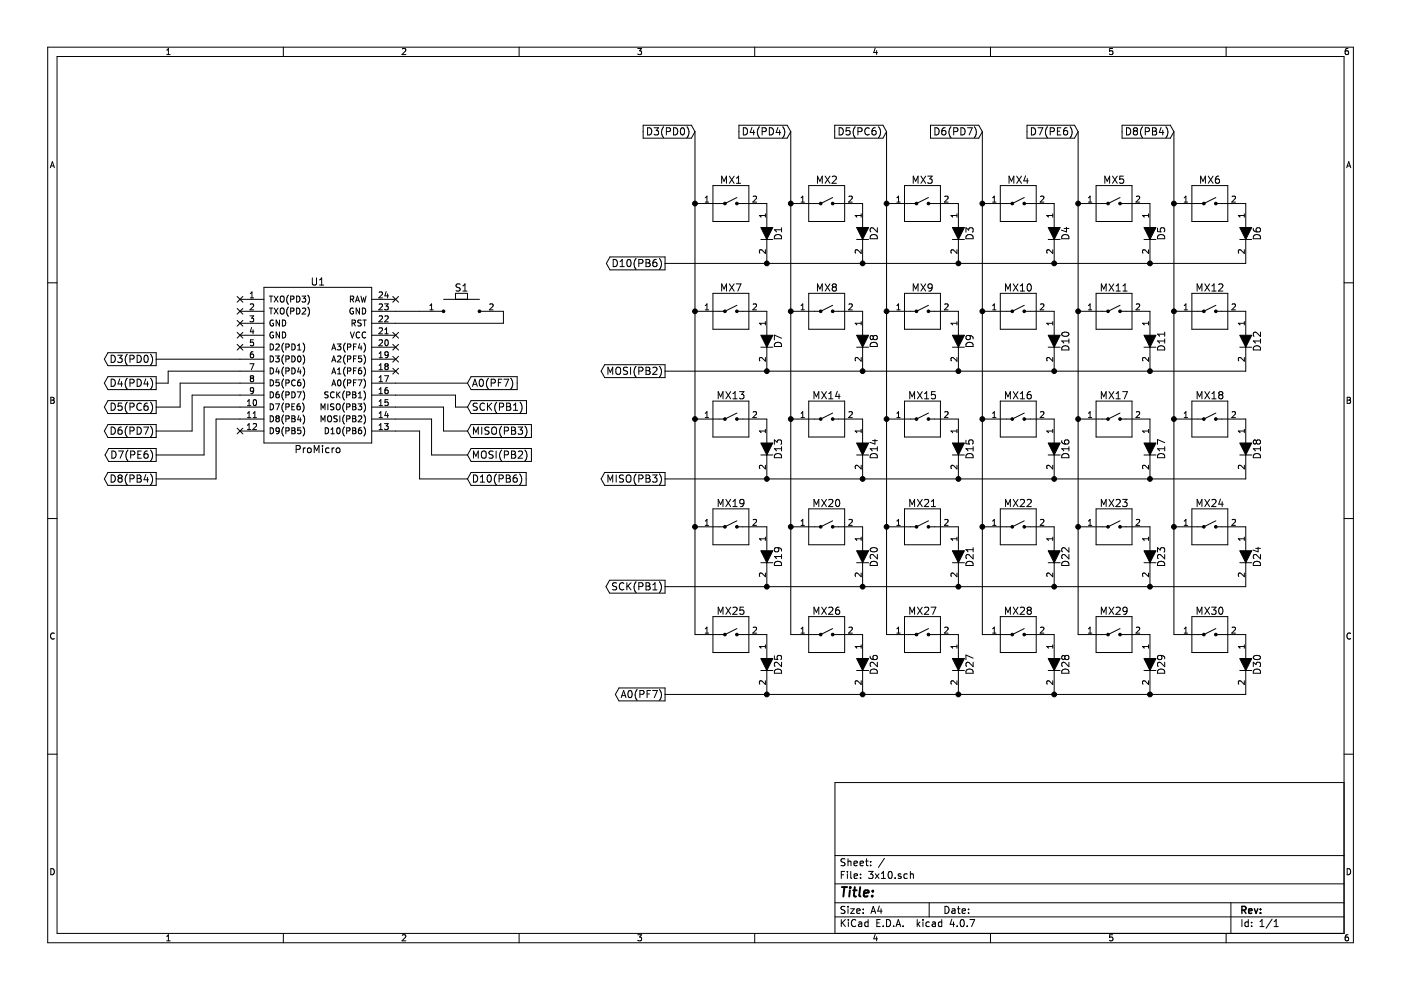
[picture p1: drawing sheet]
EESchema Schematic File Version 2
LIBS:3x10-rescue
LIBS:power
LIBS:device
LIBS:transistors
LIBS:conn
LIBS:linear
LIBS:regul
LIBS:74xx
LIBS:cmos4000
LIBS:adc-dac
LIBS:memory
LIBS:xilinx
LIBS:microcontrollers
LIBS:dsp
LIBS:microchip
LIBS:analog_switches
LIBS:motorola
LIBS:texas
LIBS:intel
LIBS:audio
LIBS:interface
LIBS:digital-audio
LIBS:philips
LIBS:display
LIBS:cypress
LIBS:siliconi
LIBS:opto
LIBS:atmel
LIBS:contrib
LIBS:valves
LIBS:3x10
LIBS:3x10-cache
EELAYER 25 0
EELAYER END
$Descr A4 11693 8268
encoding utf-8
Sheet 1 1
Title ""
Date ""
Rev ""
Comp ""
Comment1 ""
Comment2 ""
Comment3 ""
Comment4 ""
$EndDescr
$Comp
L ProMicro U1
U 1 1
P 2650 3050
F 0 "U1" H 2650 3750 60  0000 C CNN
F 1 "ProMicro" H 2650 2350 60  0000 C CNN
F 2 "footprint:promicro" H 2400 3200 60  0001 C CNN
F 3 "" H 2400 3200 60  0001 C CNN
	1    2650 3050
	1    0    0    -1  
$EndComp
$Comp
L keyswitch MX1
U 1 1
P 6100 1700
F 0 "MX1" H 6100 1900 60  0000 C CNN
F 1 "keyswitch" H 6100 1500 60  0001 C CNN
F 2 "footprint:keyswitch" H 6100 1700 60  0001 C CNN
F 3 "" H 6100 1700 60  0001 C CNN
	1    6100 1700
	1    0    0    -1  
$EndComp
$Comp
L diode D1
U 1 1
P 6400 1950
F 0 "D1" H 6400 2050 60  0000 C CNN
F 1 "diode" H 6400 1850 60  0001 C CNN
F 2 "footprint:diode" H 6400 1950 60  0001 C CNN
F 3 "" H 6400 1950 60  0001 C CNN
	1    6400 1950
	0    1    1    0   
$EndComp
$Comp
L tactswitch S1
U 1 1
P 3850 2600
F 0 "S1" H 3850 2800 60  0000 C CNN
F 1 "tactswitch" H 3850 2500 60  0001 C CNN
F 2 "footprint:tactswitch" H 3850 2600 60  0001 C CNN
F 3 "" H 3850 2600 60  0001 C CNN
	1    3850 2600
	1    0    0    -1  
$EndComp
$Comp
L keyswitch MX2
U 1 1
P 6900 1700
F 0 "MX2" H 6900 1900 60  0000 C CNN
F 1 "keyswitch" H 6900 1500 60  0001 C CNN
F 2 "footprint:keyswitch" H 6900 1700 60  0001 C CNN
F 3 "" H 6900 1700 60  0001 C CNN
	1    6900 1700
	1    0    0    -1  
$EndComp
$Comp
L keyswitch MX3
U 1 1
P 7700 1700
F 0 "MX3" H 7700 1900 60  0000 C CNN
F 1 "keyswitch" H 7700 1500 60  0001 C CNN
F 2 "footprint:keyswitch" H 7700 1700 60  0001 C CNN
F 3 "" H 7700 1700 60  0001 C CNN
	1    7700 1700
	1    0    0    -1  
$EndComp
$Comp
L keyswitch MX4
U 1 1
P 8500 1700
F 0 "MX4" H 8500 1900 60  0000 C CNN
F 1 "keyswitch" H 8500 1500 60  0001 C CNN
F 2 "footprint:keyswitch" H 8500 1700 60  0001 C CNN
F 3 "" H 8500 1700 60  0001 C CNN
	1    8500 1700
	1    0    0    -1  
$EndComp
$Comp
L keyswitch MX5
U 1 1
P 9300 1700
F 0 "MX5" H 9300 1900 60  0000 C CNN
F 1 "keyswitch" H 9300 1500 60  0001 C CNN
F 2 "footprint:keyswitch" H 9300 1700 60  0001 C CNN
F 3 "" H 9300 1700 60  0001 C CNN
	1    9300 1700
	1    0    0    -1  
$EndComp
$Comp
L keyswitch MX6
U 1 1
P 10100 1700
F 0 "MX6" H 10100 1900 60  0000 C CNN
F 1 "keyswitch" H 10100 1500 60  0001 C CNN
F 2 "footprint:keyswitch" H 10100 1700 60  0001 C CNN
F 3 "" H 10100 1700 60  0001 C CNN
	1    10100 1700
	1    0    0    -1  
$EndComp
$Comp
L diode D2
U 1 1
P 7200 1950
F 0 "D2" H 7200 2050 60  0000 C CNN
F 1 "diode" H 7200 1850 60  0001 C CNN
F 2 "footprint:diode" H 7200 1950 60  0001 C CNN
F 3 "" H 7200 1950 60  0001 C CNN
	1    7200 1950
	0    1    1    0   
$EndComp
$Comp
L diode D3
U 1 1
P 8000 1950
F 0 "D3" H 8000 2050 60  0000 C CNN
F 1 "diode" H 8000 1850 60  0001 C CNN
F 2 "footprint:diode" H 8000 1950 60  0001 C CNN
F 3 "" H 8000 1950 60  0001 C CNN
	1    8000 1950
	0    1    1    0   
$EndComp
$Comp
L diode D4
U 1 1
P 8800 1950
F 0 "D4" H 8800 2050 60  0000 C CNN
F 1 "diode" H 8800 1850 60  0001 C CNN
F 2 "footprint:diode" H 8800 1950 60  0001 C CNN
F 3 "" H 8800 1950 60  0001 C CNN
	1    8800 1950
	0    1    1    0   
$EndComp
$Comp
L diode D5
U 1 1
P 9600 1950
F 0 "D5" H 9600 2050 60  0000 C CNN
F 1 "diode" H 9600 1850 60  0001 C CNN
F 2 "footprint:diode" H 9600 1950 60  0001 C CNN
F 3 "" H 9600 1950 60  0001 C CNN
	1    9600 1950
	0    1    1    0   
$EndComp
$Comp
L diode D6
U 1 1
P 10400 1950
F 0 "D6" H 10400 2050 60  0000 C CNN
F 1 "diode" H 10400 1850 60  0001 C CNN
F 2 "footprint:diode" H 10400 1950 60  0001 C CNN
F 3 "" H 10400 1950 60  0001 C CNN
	1    10400 1950
	0    1    1    0   
$EndComp
NoConn ~ 2000 2500
NoConn ~ 2000 2600
NoConn ~ 2000 2900
NoConn ~ 2000 3600
NoConn ~ 3300 2500
NoConn ~ 3300 2800
NoConn ~ 3300 2900
NoConn ~ 3300 3000
$Comp
L keyswitch MX7
U 1 1
P 6100 2600
F 0 "MX7" H 6100 2800 60  0000 C CNN
F 1 "keyswitch" H 6100 2400 60  0001 C CNN
F 2 "footprint:keyswitch" H 6100 2600 60  0001 C CNN
F 3 "" H 6100 2600 60  0001 C CNN
	1    6100 2600
	1    0    0    -1  
$EndComp
$Comp
L keyswitch MX13
U 1 1
P 6100 3500
F 0 "MX13" H 6100 3700 60  0000 C CNN
F 1 "keyswitch" H 6100 3300 60  0001 C CNN
F 2 "footprint:keyswitch" H 6100 3500 60  0001 C CNN
F 3 "" H 6100 3500 60  0001 C CNN
	1    6100 3500
	1    0    0    -1  
$EndComp
$Comp
L keyswitch MX19
U 1 1
P 6100 4400
F 0 "MX19" H 6100 4600 60  0000 C CNN
F 1 "keyswitch" H 6100 4200 60  0001 C CNN
F 2 "footprint:keyswitch" H 6100 4400 60  0001 C CNN
F 3 "" H 6100 4400 60  0001 C CNN
	1    6100 4400
	1    0    0    -1  
$EndComp
$Comp
L keyswitch MX25
U 1 1
P 6100 5300
F 0 "MX25" H 6100 5500 60  0000 C CNN
F 1 "keyswitch" H 6100 5100 60  0001 C CNN
F 2 "footprint:keyswitch" H 6100 5300 60  0001 C CNN
F 3 "" H 6100 5300 60  0001 C CNN
	1    6100 5300
	1    0    0    -1  
$EndComp
$Comp
L keyswitch MX8
U 1 1
P 6900 2600
F 0 "MX8" H 6900 2800 60  0000 C CNN
F 1 "keyswitch" H 6900 2400 60  0001 C CNN
F 2 "footprint:keyswitch" H 6900 2600 60  0001 C CNN
F 3 "" H 6900 2600 60  0001 C CNN
	1    6900 2600
	1    0    0    -1  
$EndComp
$Comp
L keyswitch MX9
U 1 1
P 7700 2600
F 0 "MX9" H 7700 2800 60  0000 C CNN
F 1 "keyswitch" H 7700 2400 60  0001 C CNN
F 2 "footprint:keyswitch" H 7700 2600 60  0001 C CNN
F 3 "" H 7700 2600 60  0001 C CNN
	1    7700 2600
	1    0    0    -1  
$EndComp
$Comp
L keyswitch MX11
U 1 1
P 9300 2600
F 0 "MX11" H 9300 2800 60  0000 C CNN
F 1 "keyswitch" H 9300 2400 60  0001 C CNN
F 2 "footprint:keyswitch" H 9300 2600 60  0001 C CNN
F 3 "" H 9300 2600 60  0001 C CNN
	1    9300 2600
	1    0    0    -1  
$EndComp
$Comp
L keyswitch MX12
U 1 1
P 10100 2600
F 0 "MX12" H 10100 2800 60  0000 C CNN
F 1 "keyswitch" H 10100 2400 60  0001 C CNN
F 2 "footprint:keyswitch" H 10100 2600 60  0001 C CNN
F 3 "" H 10100 2600 60  0001 C CNN
	1    10100 2600
	1    0    0    -1  
$EndComp
$Comp
L keyswitch MX14
U 1 1
P 6900 3500
F 0 "MX14" H 6900 3700 60  0000 C CNN
F 1 "keyswitch" H 6900 3300 60  0001 C CNN
F 2 "footprint:keyswitch" H 6900 3500 60  0001 C CNN
F 3 "" H 6900 3500 60  0001 C CNN
	1    6900 3500
	1    0    0    -1  
$EndComp
$Comp
L keyswitch MX15
U 1 1
P 7700 3500
F 0 "MX15" H 7700 3700 60  0000 C CNN
F 1 "keyswitch" H 7700 3300 60  0001 C CNN
F 2 "footprint:keyswitch" H 7700 3500 60  0001 C CNN
F 3 "" H 7700 3500 60  0001 C CNN
	1    7700 3500
	1    0    0    -1  
$EndComp
$Comp
L keyswitch MX17
U 1 1
P 9300 3500
F 0 "MX17" H 9300 3700 60  0000 C CNN
F 1 "keyswitch" H 9300 3300 60  0001 C CNN
F 2 "footprint:keyswitch" H 9300 3500 60  0001 C CNN
F 3 "" H 9300 3500 60  0001 C CNN
	1    9300 3500
	1    0    0    -1  
$EndComp
$Comp
L keyswitch MX18
U 1 1
P 10100 3500
F 0 "MX18" H 10100 3700 60  0000 C CNN
F 1 "keyswitch" H 10100 3300 60  0001 C CNN
F 2 "footprint:keyswitch" H 10100 3500 60  0001 C CNN
F 3 "" H 10100 3500 60  0001 C CNN
	1    10100 3500
	1    0    0    -1  
$EndComp
$Comp
L keyswitch MX20
U 1 1
P 6900 4400
F 0 "MX20" H 6900 4600 60  0000 C CNN
F 1 "keyswitch" H 6900 4200 60  0001 C CNN
F 2 "footprint:keyswitch" H 6900 4400 60  0001 C CNN
F 3 "" H 6900 4400 60  0001 C CNN
	1    6900 4400
	1    0    0    -1  
$EndComp
$Comp
L keyswitch MX21
U 1 1
P 7700 4400
F 0 "MX21" H 7700 4600 60  0000 C CNN
F 1 "keyswitch" H 7700 4200 60  0001 C CNN
F 2 "footprint:keyswitch" H 7700 4400 60  0001 C CNN
F 3 "" H 7700 4400 60  0001 C CNN
	1    7700 4400
	1    0    0    -1  
$EndComp
$Comp
L keyswitch MX22
U 1 1
P 8500 4400
F 0 "MX22" H 8500 4600 60  0000 C CNN
F 1 "keyswitch" H 8500 4200 60  0001 C CNN
F 2 "footprint:keyswitch" H 8500 4400 60  0001 C CNN
F 3 "" H 8500 4400 60  0001 C CNN
	1    8500 4400
	1    0    0    -1  
$EndComp
$Comp
L keyswitch MX23
U 1 1
P 9300 4400
F 0 "MX23" H 9300 4600 60  0000 C CNN
F 1 "keyswitch" H 9300 4200 60  0001 C CNN
F 2 "footprint:keyswitch" H 9300 4400 60  0001 C CNN
F 3 "" H 9300 4400 60  0001 C CNN
	1    9300 4400
	1    0    0    -1  
$EndComp
$Comp
L keyswitch MX24
U 1 1
P 10100 4400
F 0 "MX24" H 10100 4600 60  0000 C CNN
F 1 "keyswitch" H 10100 4200 60  0001 C CNN
F 2 "footprint:keyswitch" H 10100 4400 60  0001 C CNN
F 3 "" H 10100 4400 60  0001 C CNN
	1    10100 4400
	1    0    0    -1  
$EndComp
$Comp
L keyswitch MX26
U 1 1
P 6900 5300
F 0 "MX26" H 6900 5500 60  0000 C CNN
F 1 "keyswitch" H 6900 5100 60  0001 C CNN
F 2 "footprint:keyswitch" H 6900 5300 60  0001 C CNN
F 3 "" H 6900 5300 60  0001 C CNN
	1    6900 5300
	1    0    0    -1  
$EndComp
$Comp
L keyswitch MX27
U 1 1
P 7700 5300
F 0 "MX27" H 7700 5500 60  0000 C CNN
F 1 "keyswitch" H 7700 5100 60  0001 C CNN
F 2 "footprint:keyswitch" H 7700 5300 60  0001 C CNN
F 3 "" H 7700 5300 60  0001 C CNN
	1    7700 5300
	1    0    0    -1  
$EndComp
$Comp
L keyswitch MX28
U 1 1
P 8500 5300
F 0 "MX28" H 8500 5500 60  0000 C CNN
F 1 "keyswitch" H 8500 5100 60  0001 C CNN
F 2 "footprint:keyswitch" H 8500 5300 60  0001 C CNN
F 3 "" H 8500 5300 60  0001 C CNN
	1    8500 5300
	1    0    0    -1  
$EndComp
$Comp
L keyswitch MX29
U 1 1
P 9300 5300
F 0 "MX29" H 9300 5500 60  0000 C CNN
F 1 "keyswitch" H 9300 5100 60  0001 C CNN
F 2 "footprint:keyswitch" H 9300 5300 60  0001 C CNN
F 3 "" H 9300 5300 60  0001 C CNN
	1    9300 5300
	1    0    0    -1  
$EndComp
$Comp
L keyswitch MX30
U 1 1
P 10100 5300
F 0 "MX30" H 10100 5500 60  0000 C CNN
F 1 "keyswitch" H 10100 5100 60  0001 C CNN
F 2 "footprint:keyswitch" H 10100 5300 60  0001 C CNN
F 3 "" H 10100 5300 60  0001 C CNN
	1    10100 5300
	1    0    0    -1  
$EndComp
$Comp
L diode D7
U 1 1
P 6400 2850
F 0 "D7" H 6400 2950 60  0000 C CNN
F 1 "diode" H 6400 2750 60  0001 C CNN
F 2 "footprint:diode" H 6400 2850 60  0001 C CNN
F 3 "" H 6400 2850 60  0001 C CNN
	1    6400 2850
	0    1    1    0   
$EndComp
$Comp
L diode D13
U 1 1
P 6400 3750
F 0 "D13" H 6400 3850 60  0000 C CNN
F 1 "diode" H 6400 3650 60  0001 C CNN
F 2 "footprint:diode" H 6400 3750 60  0001 C CNN
F 3 "" H 6400 3750 60  0001 C CNN
	1    6400 3750
	0    1    1    0   
$EndComp
$Comp
L diode D19
U 1 1
P 6400 4650
F 0 "D19" H 6400 4750 60  0000 C CNN
F 1 "diode" H 6400 4550 60  0001 C CNN
F 2 "footprint:diode" H 6400 4650 60  0001 C CNN
F 3 "" H 6400 4650 60  0001 C CNN
	1    6400 4650
	0    1    1    0   
$EndComp
$Comp
L diode D25
U 1 1
P 6400 5550
F 0 "D25" H 6400 5650 60  0000 C CNN
F 1 "diode" H 6400 5450 60  0001 C CNN
F 2 "footprint:diode" H 6400 5550 60  0001 C CNN
F 3 "" H 6400 5550 60  0001 C CNN
	1    6400 5550
	0    1    1    0   
$EndComp
$Comp
L diode D8
U 1 1
P 7200 2850
F 0 "D8" H 7200 2950 60  0000 C CNN
F 1 "diode" H 7200 2750 60  0001 C CNN
F 2 "footprint:diode" H 7200 2850 60  0001 C CNN
F 3 "" H 7200 2850 60  0001 C CNN
	1    7200 2850
	0    1    1    0   
$EndComp
$Comp
L diode D14
U 1 1
P 7200 3750
F 0 "D14" H 7200 3850 60  0000 C CNN
F 1 "diode" H 7200 3650 60  0001 C CNN
F 2 "footprint:diode" H 7200 3750 60  0001 C CNN
F 3 "" H 7200 3750 60  0001 C CNN
	1    7200 3750
	0    1    1    0   
$EndComp
$Comp
L diode D20
U 1 1
P 7200 4650
F 0 "D20" H 7200 4750 60  0000 C CNN
F 1 "diode" H 7200 4550 60  0001 C CNN
F 2 "footprint:diode" H 7200 4650 60  0001 C CNN
F 3 "" H 7200 4650 60  0001 C CNN
	1    7200 4650
	0    1    1    0   
$EndComp
$Comp
L diode D26
U 1 1
P 7200 5550
F 0 "D26" H 7200 5650 60  0000 C CNN
F 1 "diode" H 7200 5450 60  0001 C CNN
F 2 "footprint:diode" H 7200 5550 60  0001 C CNN
F 3 "" H 7200 5550 60  0001 C CNN
	1    7200 5550
	0    1    1    0   
$EndComp
$Comp
L diode D9
U 1 1
P 8000 2850
F 0 "D9" H 8000 2950 60  0000 C CNN
F 1 "diode" H 8000 2750 60  0001 C CNN
F 2 "footprint:diode" H 8000 2850 60  0001 C CNN
F 3 "" H 8000 2850 60  0001 C CNN
	1    8000 2850
	0    1    1    0   
$EndComp
$Comp
L diode D15
U 1 1
P 8000 3750
F 0 "D15" H 8000 3850 60  0000 C CNN
F 1 "diode" H 8000 3650 60  0001 C CNN
F 2 "footprint:diode" H 8000 3750 60  0001 C CNN
F 3 "" H 8000 3750 60  0001 C CNN
	1    8000 3750
	0    1    1    0   
$EndComp
$Comp
L diode D21
U 1 1
P 8000 4650
F 0 "D21" H 8000 4750 60  0000 C CNN
F 1 "diode" H 8000 4550 60  0001 C CNN
F 2 "footprint:diode" H 8000 4650 60  0001 C CNN
F 3 "" H 8000 4650 60  0001 C CNN
	1    8000 4650
	0    1    1    0   
$EndComp
$Comp
L diode D27
U 1 1
P 8000 5550
F 0 "D27" H 8000 5650 60  0000 C CNN
F 1 "diode" H 8000 5450 60  0001 C CNN
F 2 "footprint:diode" H 8000 5550 60  0001 C CNN
F 3 "" H 8000 5550 60  0001 C CNN
	1    8000 5550
	0    1    1    0   
$EndComp
$Comp
L diode D10
U 1 1
P 8800 2850
F 0 "D10" H 8800 2950 60  0000 C CNN
F 1 "diode" H 8800 2750 60  0001 C CNN
F 2 "footprint:diode" H 8800 2850 60  0001 C CNN
F 3 "" H 8800 2850 60  0001 C CNN
	1    8800 2850
	0    1    1    0   
$EndComp
$Comp
L diode D16
U 1 1
P 8800 3750
F 0 "D16" H 8800 3850 60  0000 C CNN
F 1 "diode" H 8800 3650 60  0001 C CNN
F 2 "footprint:diode" H 8800 3750 60  0001 C CNN
F 3 "" H 8800 3750 60  0001 C CNN
	1    8800 3750
	0    1    1    0   
$EndComp
$Comp
L diode D22
U 1 1
P 8800 4650
F 0 "D22" H 8800 4750 60  0000 C CNN
F 1 "diode" H 8800 4550 60  0001 C CNN
F 2 "footprint:diode" H 8800 4650 60  0001 C CNN
F 3 "" H 8800 4650 60  0001 C CNN
	1    8800 4650
	0    1    1    0   
$EndComp
$Comp
L diode D28
U 1 1
P 8800 5550
F 0 "D28" H 8800 5650 60  0000 C CNN
F 1 "diode" H 8800 5450 60  0001 C CNN
F 2 "footprint:diode" H 8800 5550 60  0001 C CNN
F 3 "" H 8800 5550 60  0001 C CNN
	1    8800 5550
	0    1    1    0   
$EndComp
$Comp
L diode D11
U 1 1
P 9600 2850
F 0 "D11" H 9600 2950 60  0000 C CNN
F 1 "diode" H 9600 2750 60  0001 C CNN
F 2 "footprint:diode" H 9600 2850 60  0001 C CNN
F 3 "" H 9600 2850 60  0001 C CNN
	1    9600 2850
	0    1    1    0   
$EndComp
$Comp
L diode D17
U 1 1
P 9600 3750
F 0 "D17" H 9600 3850 60  0000 C CNN
F 1 "diode" H 9600 3650 60  0001 C CNN
F 2 "footprint:diode" H 9600 3750 60  0001 C CNN
F 3 "" H 9600 3750 60  0001 C CNN
	1    9600 3750
	0    1    1    0   
$EndComp
$Comp
L diode D23
U 1 1
P 9600 4650
F 0 "D23" H 9600 4750 60  0000 C CNN
F 1 "diode" H 9600 4550 60  0001 C CNN
F 2 "footprint:diode" H 9600 4650 60  0001 C CNN
F 3 "" H 9600 4650 60  0001 C CNN
	1    9600 4650
	0    1    1    0   
$EndComp
$Comp
L diode D29
U 1 1
P 9600 5550
F 0 "D29" H 9600 5650 60  0000 C CNN
F 1 "diode" H 9600 5450 60  0001 C CNN
F 2 "footprint:diode" H 9600 5550 60  0001 C CNN
F 3 "" H 9600 5550 60  0001 C CNN
	1    9600 5550
	0    1    1    0   
$EndComp
$Comp
L diode D12
U 1 1
P 10400 2850
F 0 "D12" H 10400 2950 60  0000 C CNN
F 1 "diode" H 10400 2750 60  0001 C CNN
F 2 "footprint:diode" H 10400 2850 60  0001 C CNN
F 3 "" H 10400 2850 60  0001 C CNN
	1    10400 2850
	0    1    1    0   
$EndComp
$Comp
L diode D18
U 1 1
P 10400 3750
F 0 "D18" H 10400 3850 60  0000 C CNN
F 1 "diode" H 10400 3650 60  0001 C CNN
F 2 "footprint:diode" H 10400 3750 60  0001 C CNN
F 3 "" H 10400 3750 60  0001 C CNN
	1    10400 3750
	0    1    1    0   
$EndComp
$Comp
L diode D24
U 1 1
P 10400 4650
F 0 "D24" H 10400 4750 60  0000 C CNN
F 1 "diode" H 10400 4550 60  0001 C CNN
F 2 "footprint:diode" H 10400 4650 60  0001 C CNN
F 3 "" H 10400 4650 60  0001 C CNN
	1    10400 4650
	0    1    1    0   
$EndComp
$Comp
L diode D30
U 1 1
P 10400 5550
F 0 "D30" H 10400 5650 60  0000 C CNN
F 1 "diode" H 10400 5450 60  0001 C CNN
F 2 "footprint:diode" H 10400 5550 60  0001 C CNN
F 3 "" H 10400 5550 60  0001 C CNN
	1    10400 5550
	0    1    1    0   
$EndComp
NoConn ~ 3300 3100
Text GLabel 5800 1100 0    60   Input ~ 0
D3(PD0)
Text GLabel 6600 1100 0    60   Input ~ 0
D4(PD4)
Text GLabel 7400 1100 0    60   Input ~ 0
D5(PC6)
Text GLabel 8200 1100 0    60   Input ~ 0
D6(PD7)
Text GLabel 9800 1100 0    60   Input ~ 0
D8(PB4)
Text GLabel 9000 1100 0    60   Input ~ 0
D7(PE6)
Text GLabel 1300 4000 0    60   Output ~ 0
D8(PB4)
Text GLabel 1300 3800 0    60   Output ~ 0
D7(PE6)
Text GLabel 1300 3600 0    60   Output ~ 0
D6(PD7)
Text GLabel 1300 3400 0    60   Output ~ 0
D5(PC6)
Text GLabel 1300 3200 0    60   Output ~ 0
D4(PD4)
Text GLabel 1300 3000 0    60   Output ~ 0
D3(PD0)
Text GLabel 5550 2200 0    60   Output ~ 0
D10(PB6)
Text GLabel 5550 3100 0    60   Output ~ 0
MOSI(PB2)
Text GLabel 5550 4000 0    60   Output ~ 0
MISO(PB3)
Text GLabel 5550 5800 0    60   Output ~ 0
A0(PF7)
Text GLabel 5550 4900 0    60   Output ~ 0
SCK(PB1)
Text GLabel 3900 3200 2    60   Input ~ 0
A0(PF7)
Text GLabel 3900 3400 2    60   Input ~ 0
SCK(PB1)
Text GLabel 3900 3600 2    60   Input ~ 0
MISO(PB3)
Text GLabel 3900 3800 2    60   Input ~ 0
MOSI(PB2)
Text GLabel 3900 4000 2    60   Input ~ 0
D10(PB6)
$Comp
L keyswitch MX10
U 1 1
P 8500 2600
F 0 "MX10" H 8500 2800 60  0000 C CNN
F 1 "keyswitch" H 8500 2400 60  0001 C CNN
F 2 "footprint:keyswitch" H 8500 2600 60  0001 C CNN
F 3 "" H 8500 2600 60  0001 C CNN
	1    8500 2600
	1    0    0    -1  
$EndComp
$Comp
L keyswitch MX16
U 1 1
P 8500 3500
F 0 "MX16" H 8500 3700 60  0000 C CNN
F 1 "keyswitch" H 8500 3300 60  0001 C CNN
F 2 "footprint:keyswitch" H 8500 3500 60  0001 C CNN
F 3 "" H 8500 3500 60  0001 C CNN
	1    8500 3500
	1    0    0    -1  
$EndComp
Connection ~ 6400 3100
Connection ~ 7200 3100
Connection ~ 8000 3100
Connection ~ 9600 3100
Connection ~ 6400 4000
Connection ~ 7200 4000
Connection ~ 8000 4000
Connection ~ 9600 4000
Connection ~ 6400 4900
Connection ~ 7200 4900
Connection ~ 8000 4900
Connection ~ 9600 4900
Connection ~ 6400 5800
Connection ~ 7200 5800
Connection ~ 8000 5800
Connection ~ 9600 5800
Connection ~ 5800 1700
Connection ~ 5800 2600
Connection ~ 5800 4400
Connection ~ 5800 3500
Connection ~ 7400 1700
Connection ~ 7400 2600
Connection ~ 7400 3500
Connection ~ 7400 4400
Connection ~ 8200 1700
Connection ~ 8200 2600
Connection ~ 8200 3500
Connection ~ 8200 4400
Connection ~ 9000 1700
Connection ~ 9000 2600
Connection ~ 9000 3500
Connection ~ 9000 4400
Connection ~ 6600 1700
Connection ~ 6600 2600
Connection ~ 6600 3500
Connection ~ 6600 4400
Wire Wire Line
	5800 1100 5800 5300
Wire Wire Line
	6600 1100 6600 5300
Wire Wire Line
	7400 1100 7400 5300
Wire Wire Line
	8200 1100 8200 5300
Wire Wire Line
	9000 1100 9000 5300
Wire Wire Line
	9800 1100 9800 5300
Connection ~ 9800 2600
Connection ~ 9800 3500
Connection ~ 9800 4400
Wire Wire Line
	5550 2200 10400 2200
Connection ~ 6400 2200
Connection ~ 7200 2200
Connection ~ 8000 2200
Connection ~ 8800 2200
Connection ~ 9600 2200
Wire Wire Line
	5550 3100 10400 3100
Connection ~ 8800 3100
Wire Wire Line
	5550 4000 10400 4000
Connection ~ 8800 4000
Wire Wire Line
	5550 4900 10400 4900
Connection ~ 8800 4900
Wire Wire Line
	5550 5800 10400 5800
Connection ~ 8800 5800
Connection ~ 9800 1700
Wire Wire Line
	1300 3200 1400 3200
Wire Wire Line
	1400 3200 1400 3100
Wire Wire Line
	1300 3400 1500 3400
Wire Wire Line
	1500 3400 1500 3200
Wire Wire Line
	1300 3600 1600 3600
Wire Wire Line
	1600 3600 1600 3300
Wire Wire Line
	1300 3800 1700 3800
Wire Wire Line
	1700 3800 1700 3400
Wire Wire Line
	1300 4000 1800 4000
Wire Wire Line
	3800 3300 3800 3400
Wire Wire Line
	3700 3400 3700 3600
Wire Wire Line
	3600 3500 3600 3800
Wire Wire Line
	3500 3600 3500 4000
Wire Wire Line
	1300 3000 2000 3000
Wire Wire Line
	1400 3100 2000 3100
Wire Wire Line
	1500 3200 2000 3200
Wire Wire Line
	1600 3300 2000 3300
Wire Wire Line
	1700 3400 2000 3400
Wire Wire Line
	1800 4000 1800 3500
Wire Wire Line
	1800 3500 2000 3500
NoConn ~ 2000 2700
NoConn ~ 2000 2800
Wire Wire Line
	4200 2700 4200 2600
Wire Wire Line
	3300 3200 3900 3200
Wire Wire Line
	3300 3300 3800 3300
Wire Wire Line
	3800 3400 3900 3400
Wire Wire Line
	3300 3400 3700 3400
Wire Wire Line
	3700 3600 3900 3600
Wire Wire Line
	3300 3500 3600 3500
Wire Wire Line
	3600 3800 3900 3800
Wire Wire Line
	3300 3600 3500 3600
Wire Wire Line
	3500 4000 3900 4000
Wire Wire Line
	3300 2600 3500 2600
Wire Wire Line
	3300 2700 4200 2700
$EndSCHEMATC
